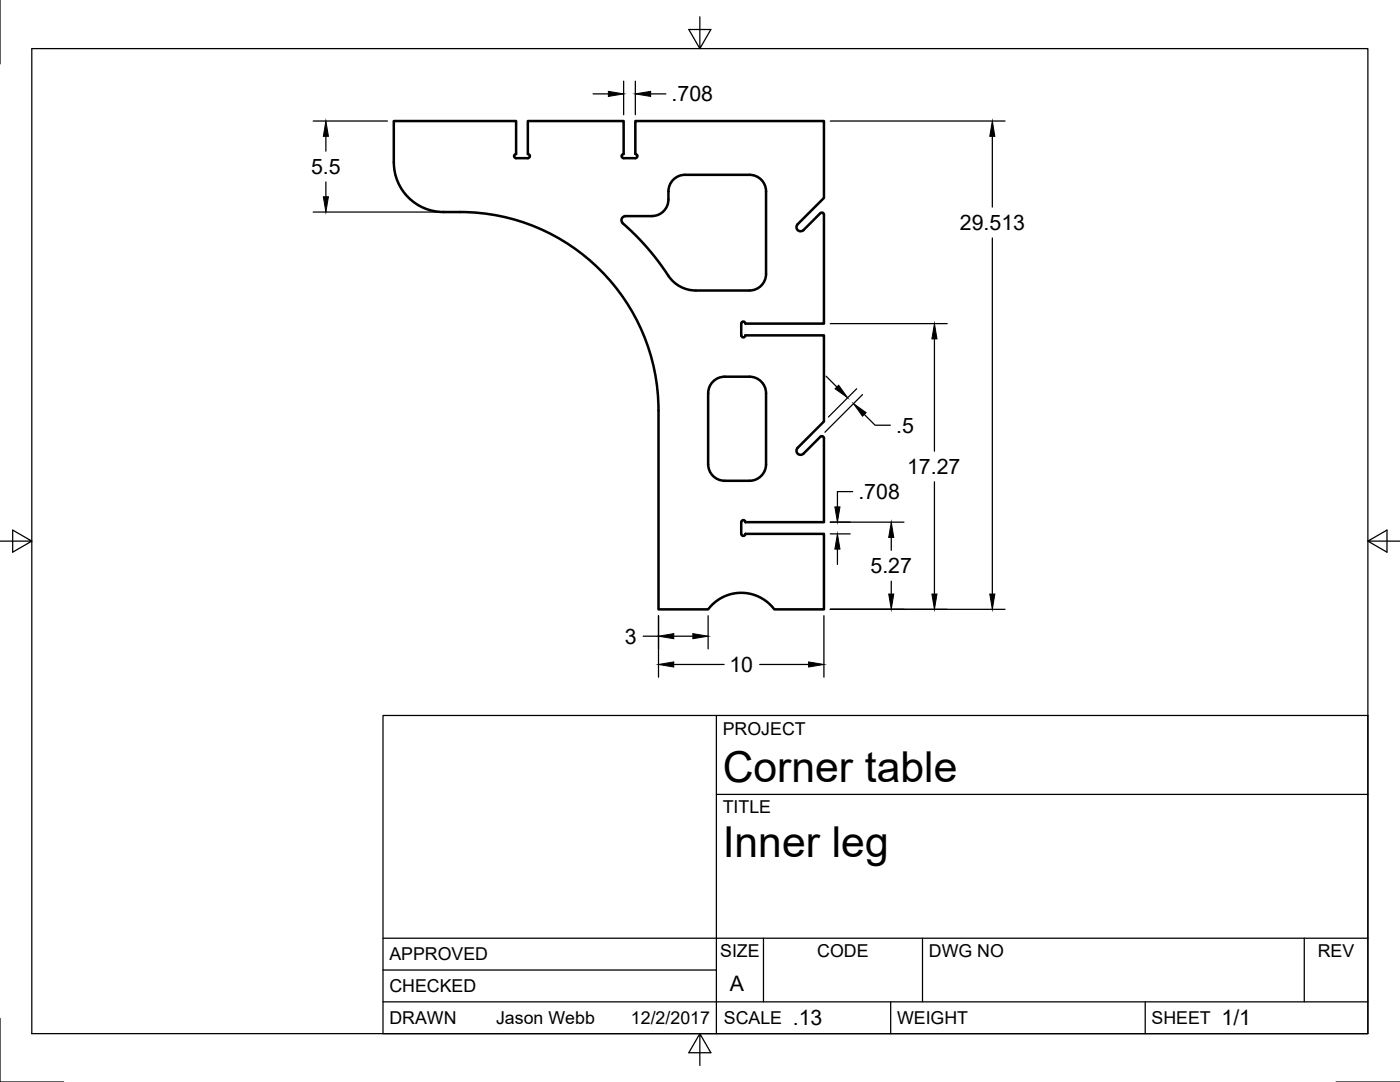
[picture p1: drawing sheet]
<svg xmlns="http://www.w3.org/2000/svg" width="279mm" height="216mm" viewBox="0 0 279 216" stroke-linecap="round" stroke-linejoin="round" font-family="sans-serif">
<!-- layer: Visible -->
<path d="M78.6 32.4a9.9 9.9 0 0 0 9.9 9.9 40.3 40.3 0 0 1 31.3 11.6 39.5 39.5 0 0 1 11.6 28v39.7h9.9a8.2 8.2 0 0 1 13.2 0h9.9v-15.1h-15.6a.41 .41 0 0 1-.5 .4 .41 .41 0 0 1-.4-.4v-2.3a.41 .41 0 0 1 .4-.4 .41 .41 0 0 1 .5 .4h15.6v-16.8M103 31.6h2.3M103 31.6a.41 .41 0 0 1-.4-.5 .41 .41 0 0 1 .4-.4v-6.5h-24.4v8.2M105.3 31.6a.41 .41 0 0 0 .5-.5 .41 .41 0 0 0-.5-.4v-6.5h19.2v6.5a.41 .41 0 0 0-.4 .4 .41 .41 0 0 0 .4 .5M124.5 31.6h2.3M126.8 31.6a.41 .41 0 0 0 .4-.5 .41 .41 0 0 0-.4-.4v-6.5h37.6v15.3l-5.2 5.2M138.9 58a6.9 6.9 0 0 1-6.2-4 52.9 52.9 0 0 0-8.6-9.6v-.7l.5-.5 5.5-.1a3.3 3.3 0 0 0 3.3-3.3 4.6 4.6 0 0 1 1-4 3.3 3.3 0 0 1 2.3-.9h12.9a3.3 3.3 0 0 1 3.3 3.3v16.5a3.3 3.3 0 0 1-3.3 3.3h-10.7M163.7 42.5l-3.3 3.4a.82 .82 0 0 1-1.2 0 .82 .82 0 0 1 0-1.2M163.7 42.5l.5-.1 .2 .4v21.8h-15.6a.41 .41 0 0 0-.5-.4 .41 .41 0 0 0-.4 .4v2.3a.41 .41 0 0 0 .4 .4 .41 .41 0 0 0 .5-.4h15.6v17.2l-5.2 5.3M142.3 76.1a3.3 3.3 0 0 1 2.3-.9h5a3.3 3.3 0 0 1 3.3 3.3v14.1a3.3 3.3 0 0 1-3.3 3.3h-5a3.3 3.3 0 0 1-3.3-3.3v-14.1a3.3 3.3 0 0 1 1-2.4zM164.4 87.4l-.2-.3h-.5l-3.3 3.4a.82 .82 0 0 1-1.2 0 .82 .82 0 0 1 0-1.1" fill="none" stroke="#000" stroke-width=".5"/>
<!-- layer: Border -->
<path d="M0 .1v12.6M6.3 9.7h266.7v196.6h-266.7zM139.7 3.3v6.4l2.2-3.8h-4.4l2.2 3.8M0 108h6.3l-3.8-2.2v4.4l3.8-2.2M273 108l3.8 2.2v-4.4l-3.8 2.2h6.3M0 203.2v12.7h12.7M139.7 206.3l-2.2 3.8h4.4l-2.2-3.8v6.3M266.6 215.9h12.7" fill="none" stroke="#000" stroke-width=".25"/>
<!-- layer: Titleblock -->
<path d="M76.4 142.8h196.6v63.5h-196.6zM143 158.5h130M143 142.8v63.5M76.4 199.9h196.6M76.4 193.6h66.6M76.4 187.2h196.6M152.4 187.2v12.7M177.8 199.9v6.4M184.1 187.2v12.7M228.6 199.9v6.4M260.3 187.2v12.7" fill="none" stroke="#000" stroke-width=".25"/>
<!-- layer: Dimensions -->
<g fill="none" stroke="#000" stroke-width=".25">
<path d="M118.4 18.7h3M124.5 16.2v6.7M126.8 16.2v6.7M129.8 18.7h3.1M62.5 24.2h14.8M65 27.2v3M65 36.3v3M165.7 24.2h34.9M198 27.2v14.1M62.5 42.3h24.7M198 47.5v71M164.9 75.1l2.1 2.1"/>
<path d="M165.7 64.6h23.3M171 77.6l-5.7 5.6M172.1 78.7l-7.5 7.5M186.5 67.6v22.4M170.2 98.1h-3.1v3M172.5 82.7l2.1 2.1h3.1M186.5 96.1v22.4M165.7 104.2h14.7M165.7 106.5h4M167.1 109.6v3M177.9 107.2v2.6M177.9 116v2.5"/>
<path d="M128.4 126.9h3M131.4 122.9v12.2M134.5 126.9h3.8M134.5 132.6h10M141.3 122.9v6.6M151.6 132.6h9.8M164.4 122.9v12.2M165.7 121.6h34.9"/>
</g>
<g fill="#000" stroke="#000" stroke-width=".2">
<path d="M121.4 18.2l3.1 .5-3.1 .5zM126.8 18.7l3-.5v1zM65 24.2l.5 3h-1zM64.5 39.3h1l-.5 3zM198 24.2l.5 3h-1zM167.4 76.9l1.8 2.5-2.5-1.8zM186.5 64.6l.5 3h-1zM170.3 80.5l2.5 1.8-.7 .7zM167.1 106.5l.5 3.1h-1zM166.6 101.1h1l-.5 3.1zM177.9 104.2l.5 3h-1zM177.4 118.5h1l-.5 3.1z"/>
<path d="M186 118.5h1l-.5 3.1zM197.5 118.5h1l-.5 3.1zM131.4 126.9l3.1-.5v1zM131.4 132.6l3.1-.5v1zM138.3 126.4l3 .5-3 .5zM161.4 132.1l3 .5-3 .5z"/>
</g>
<g font-size="8.5">
<text x="144.2" y="156">Corner table</text>
<text x="144.2" y="171">Inner leg</text>
</g>
<g font-size="4.3">
<text x="134" y="20.2">.708</text>
<text x="62.1" y="34.7">5.5</text>
<text x="191.6" y="45.9">29.513</text>
<text x="178.8" y="86.3">.5</text>
<text x="181" y="94.6">17.27</text>
<text x="171.3" y="99.6">.708</text>
<text x="173.7" y="114.4">5.27</text>
<text x="124.7" y="128.4">3</text>
<text x="145.6" y="134.1">10</text>
<text x="145.7" y="197.7">A</text>
<text x="158.2" y="204.6">.13</text>
<text x="243.8" y="204.6">1/1</text>
</g>
<g font-size="3.5">
<text x="144.2" y="146.6">PROJECT</text>
<text x="144.2" y="162.3">TITLE</text>
<text x="77.7" y="191.7">APPROVED</text>
<text x="143.7" y="191">SIZE</text>
<text x="163.1" y="191">CODE</text>
<text x="185.4" y="191">DWG NO</text>
<text x="263" y="191">REV</text>
<text x="77.7" y="198">CHECKED</text>
<text x="77.7" y="204.4">DRAWN</text>
<text x="99" y="204.4">Jason Webb</text>
<text x="125.9" y="204.4">12/2/2017</text>
<text x="144.5" y="204.4">SCALE</text>
<text x="179" y="204.4">WEIGHT</text>
<text x="229.8" y="204.4">SHEET</text>
</g>
</svg>
